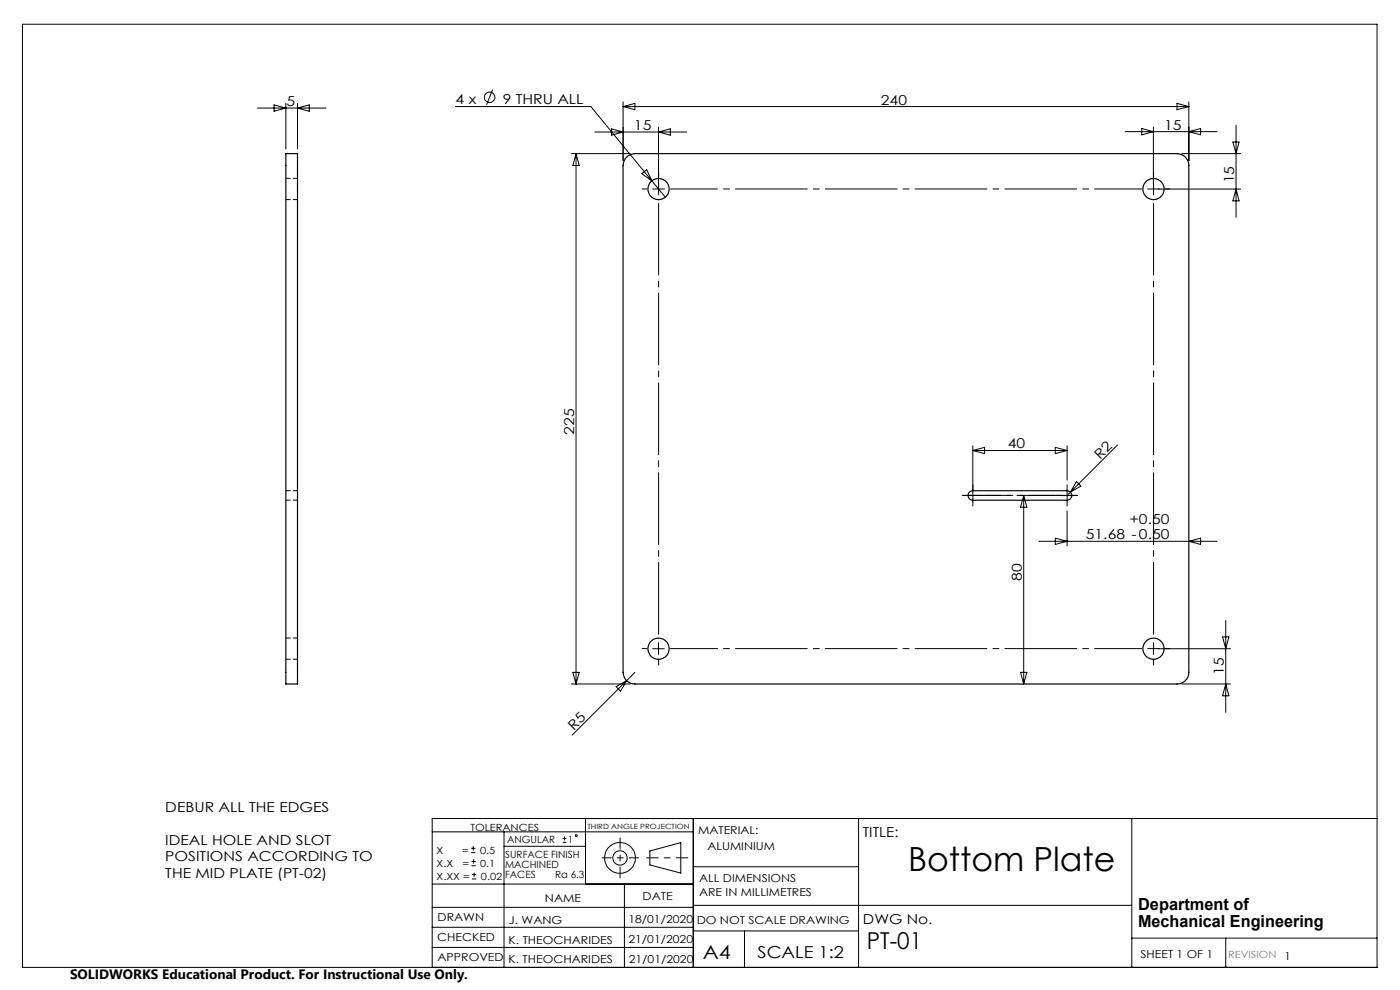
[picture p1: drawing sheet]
<svg xmlns="http://www.w3.org/2000/svg" width="297mm" height="210mm" viewBox="0 0 297 210" stroke-linecap="round" stroke-linejoin="round" font-family="sans-serif">
<g fill="none" stroke="#000" stroke-width=".21">
<path d="M4.8 5.1h287.3v200.1h-287.3zM104.5 19l-1.3 3.2M54.6 22.9h14.5M58.1 22.3l2.5 .6-2.5 .7zM60.6 21.9v9.7M63.1 21.9v9.7M63.1 22.9l2.5-.6v1.3zM96.6 22.6h28.7l13 15.8M121.2 32.6h12.5M122.2 32.6v112.5M122.2 32.6l.7 2.5h-1.4zM126.2 28h19.5"/>
<path d="M129.7 27.3l2.5 .7-2.5 .7zM132.2 22.6h120M132.2 21.6v12.5M132.2 22.6l2.5-.7v1.4zM136.2 36.9l1-.9 1.1 2.4zM138.3 38.4l2.8 3.4M139.7 27v12.1M139.7 28l2.5-.7v1.4zM238.7 27.9h19.5M242.2 27.3l2.5 .6-2.5 .7zM244.7 26.9v12.2M249.7 21.9l2.5 .7-2.5 .7z"/>
<path d="M250.7 32.6h12.5M252.2 21.6v12.5M252.2 27.9l2.5-.6v1.3zM261.5 30.1h1.4l-.7 2.5zM262.2 26.6v19.5M245.7 40.1h17.5M262.2 40.1l.7 2.5h-1.4zM206.4 94.6v9.5M206.4 95.6h20M206.4 95.6l2.5-.7v1.3zM223.9 94.9l2.5 .7-2.5 .6zM226.4 94.6v7.2"/>
<path d="M237.1 94.4l-10 10M217.2 105.1v40M217.2 105.1l.6 2.5h-1.3zM220.4 114.8h37.8M223.9 114.2l2.5 .6-2.5 .7zM225.1 105.1h2.5M226.4 103.8v2.6M226.4 108.4v7.4M227.1 104.4l-.7 .7M228.4 102.2l.9 .9-2.2 1.3zM252.2 114.8l2.5-.6v1.3zM138.5 137.6h2.4"/>
<path d="M139.7 136.3v2.5M245.7 137.6h15.3M259.4 135.1h1.3l-.7 2.5zM260 131.6v19.5M121.2 145.1h12.5M121.5 142.6h1.4l-.7 2.5zM130.7 145.7l2.2-1.3-1.2 2.2zM134.7 142.6l-13.3 13.4M216.5 142.6h1.3l-.6 2.5zM250.7 145.1h10.3M260 145.1l.7 2.5h-1.3zM91.7 176.5h55.4"/>
<path d="M99.9 179.9h1M100.4 179.5v.9M106.9 176.5v28.7M106.9 179.5h17.3M119.3 178.7h.9M119.3 177.9h.9M119.8 177.4v.9M124.2 173.6v13.9M147.1 173.6v31.6M182.1 173.6v31.6M240.1 173.6v31.6M292.1 173.6h-200.4v31.6"/>
<path d="M91.7 196.7h55.4M91.7 192.5h55.4M91.7 187.5h55.4M99.9 180.9h1M100 183.6h.9M100 182.7h.9M100.1 186.4h.9M100.1 185.5h.9M100.5 182.3v.9M100.6 185.1v.9M132.5 187.5v17.7M137.9 180.5l6.5-1.8v6.5l-6.5-1.7z"/>
<path d="M147.1 183.9h35M147.1 197.5h35M147.1 192h93M157.9 197.5v7.7M240.1 199h52M260 199v6.2M91.7 201h55.4"/>
<circle cx="103.9" cy="20.6" r="1.12"/>
<circle cx="122.2" cy="177.3" r=".2"/>
<circle cx="131.5" cy="182" r="1.52"/>
<circle cx="131.5" cy="182" r="3.3"/>
</g>
<path d="M145.9 182h-8.7" fill="none" stroke="#000" stroke-width=".21" stroke-dasharray="15.2 1.3 1.3 1.3" stroke-dashoffset="12.8"/>
<path d="M131.5 177.7v8.6" fill="none" stroke="#000" stroke-width=".21" stroke-dasharray="15.2 1.3 1.3 1.3" stroke-dashoffset="12.9"/>
<path d="M127.7 182h7.8" fill="none" stroke="#000" stroke-width=".21" stroke-dasharray="15.2 1.3 1.3 1.3" stroke-dashoffset="13.3"/>
<path d="M204.4 105.1h24" fill="none" stroke="#000" stroke-width=".21" stroke-dasharray="15.2 1.3 1.3 1.3" stroke-dashoffset="5.1"/>
<g fill="none" stroke="#000" stroke-width=".21" stroke-dasharray="15.2 1.3 1.3 1.3">
<path d="M139.7 37.6v-1M244.7 37.6v-1M137.2 40.1h-1M139.7 40.1v-1.3M139.7 40.1h-1.2M139.7 40.1v1.2M139.7 40.1h1.3M244.7 40.1v-1.3M244.7 40.1h-1.2M244.7 40.1v1.2M244.7 40.1h1.3M247.2 40.1h1"/>
<path d="M205.1 105.1h-1M206.4 105.1v-1.3M206.4 105.1h-1.3M206.4 105.1v1.2M206.4 105.1h1.2M206.4 103.8v-1M206.4 106.3v1M207.6 105.1h1M225.1 105.1h-1M226.4 103.8v-1M226.4 106.3v1M227.6 105.1h1"/>
<path d="M137.2 137.6h-1M244.7 137.6v-1.3M244.7 137.6h-1.2M244.7 137.6v1.2M244.7 137.6h1.3M247.2 137.6h1M139.7 140.1v1M244.7 140.1v1"/>
</g>
<path d="M223.9 105.1h-15" fill="none" stroke="#000" stroke-width=".21" stroke-dasharray="15.2 1.3 1.3 1.3" stroke-dashoffset="7.5"/>
<path d="M142.2 40.1h100M142.2 137.6h100" fill="none" stroke="#000" stroke-width=".21" stroke-dasharray="15.2 1.3 1.3 1.3" stroke-dashoffset="5.2"/>
<path d="M139.7 135.1v-92.5M244.7 135.1v-92.5" fill="none" stroke="#000" stroke-width=".21" stroke-dasharray="15.2 1.3 1.3 1.3" stroke-dashoffset="-.5"/>
<g fill="none" stroke="#000" stroke-width=".25">
<path d="M60.6 32.6h2.5v112.5h-2.5zM132.9 33.3a2.72 2.72 0 0 1 1.8-.7h115a2.53 2.53 0 0 1 2.5 2.5v107.5a2.47 2.47 0 0 1-2.5 2.5h-115a2.47 2.47 0 0 1-2.5-2.5v-107.5a2.72 2.72 0 0 1 .7-1.8zM205.7 104.3l.7-.2h20a1.01 1.01 0 0 1 1 1 1.01 1.01 0 0 1-1 1h-20a1 1 0 0 1-1-.6 1 1 0 0 1 .3-1.2z"/>
<circle cx="139.7" cy="40.1" r="2.26"/>
<circle cx="244.7" cy="40.1" r="2.25"/>
<circle cx="139.7" cy="137.6" r="2.26"/>
<circle cx="244.7" cy="137.6" r="2.25"/>
</g>
<path d="M63.1 37.8h-2.5M60.6 42.3h2.5M60.6 104.1h2.5M60.6 106.1h2.5M60.6 139.8h2.5M63.1 135.3h-2.5" fill="none" stroke="#000" stroke-width=".21" stroke-dasharray="1.3 .6" stroke-dashoffset=".3"/>
<text font-size="7.1" x="192.6" y="184.8">Bottom Plate</text>
<text font-size="4.9" x="183.9" y="201.4">PT-01</text>
<text font-size="4.1" x="149.1" y="203.3">A4</text>
<g font-size="3.5">
<text x="241.4" y="193.1">Department of</text>
<text x="241.4" y="196.6">Mechanical Engineering</text>
<text x="160.7" y="203.2">SCALE 1:2</text>
</g>
<g font-size="2.9">
<text x="60.7" y="22.5">5</text>
<text x="96.7" y="22.2">4 x</text>
<text x="106.6" y="22.2">9 THRU ALL</text>
<text x="186.9" y="22.2">240</text>
<text x="134.5" y="27.6">15</text>
<text x="247" y="27.5">15</text>
<text x="261.8" y="38.9" transform="rotate(-90 261.8 38.9)">15</text>
<text x="121.8" y="92.2" transform="rotate(-90 121.8 92.2)">225</text>
<text x="213.8" y="95.1">40</text>
<text x="233.4" y="97.5" transform="rotate(-45 233.4 97.5)">R2</text>
<text x="239.6" y="111.1">+0.50</text>
<text x="230.4" y="114.3">51.68 -0.50</text>
<text x="216.8" y="123.3" transform="rotate(-90 216.8 123.3)">80</text>
<text x="259.6" y="143.1" transform="rotate(-90 259.6 143.1)">15</text>
<text x="121.7" y="155" transform="rotate(-45 121.7 155)">R5</text>
<text x="35.1" y="172.2">DEBUR ALL THE EDGES</text>
<text x="35.1" y="179.2">IDEAL HOLE AND SLOT</text>
<text x="183" y="177.5">TITLE:</text>
<text x="35.1" y="182.7">POSITIONS ACCORDING TO</text>
<text x="35.1" y="186.2">THE MID PLATE (PT-02)</text>
<text x="183.1" y="196">DWG No.</text>
<text x="14.9" y="207.6">SOLIDWORKS Educational Product. For Instructional Use Only.</text>
</g>
<g font-size="2.3">
<text x="148.1" y="177">MATERIAL:</text>
<text x="150.1" y="180.4">ALUMINIUM</text>
<text x="115.6" y="191.3">NAME</text>
<text x="136.3" y="191">DATE</text>
<text x="148.3" y="187.1">ALL DIMENSIONS</text>
<text x="148.3" y="190.1">ARE IN MILLIMETRES</text>
<text x="92.8" y="195.5">DRAWN</text>
<text x="107.9" y="196">J. WANG</text>
<text x="133.3" y="195.8">18/01/2020</text>
<text x="147.8" y="195.9">DO NOT SCALE DRAWING</text>
<text x="92.8" y="199.5">CHECKED</text>
<text x="92.8" y="203.9">APPROVED</text>
<text x="107.9" y="200.2">K. THEOCHARIDES</text>
<text x="133.3" y="200.1">21/01/2020</text>
<text x="242" y="203.2">SHEET 1 OF 1</text>
<text x="272.5" y="203.7">1</text>
<text x="107.9" y="204.3">K. THEOCHARIDES</text>
<text x="133.4" y="204.3">21/01/2020</text>
</g>
<g font-size="2.1">
<text x="99.8" y="176.2">TOLERANCES</text>
<text x="107.6" y="178.8">ANGULAR</text>
<text x="120.5" y="178.8">1</text>
<text x="92.6" y="181.1">X</text>
<text x="92.6" y="183.9">X.X</text>
<text x="98" y="181.1">=</text>
<text x="98.1" y="183.9">=</text>
<text x="101.8" y="181.1">0.5</text>
<text x="101.9" y="183.9">0.1</text>
<text x="107.2" y="182">SURFACE FINISH</text>
<text x="107.2" y="184.1">MACHINED</text>
<text x="92.6" y="186.7">X.XX =</text>
<text x="102" y="186.7">0.02</text>
<text x="107.2" y="186.2">FACES</text>
<text x="117.8" y="186.2">Ra 6.3</text>
</g>
<text font-size="2.1" fill="#808080" x="260.6" y="203.2">REVISION</text>
<text font-size="1.5" x="124.6" y="175.8">THIRD ANGLE PROJECTION</text>
</svg>
